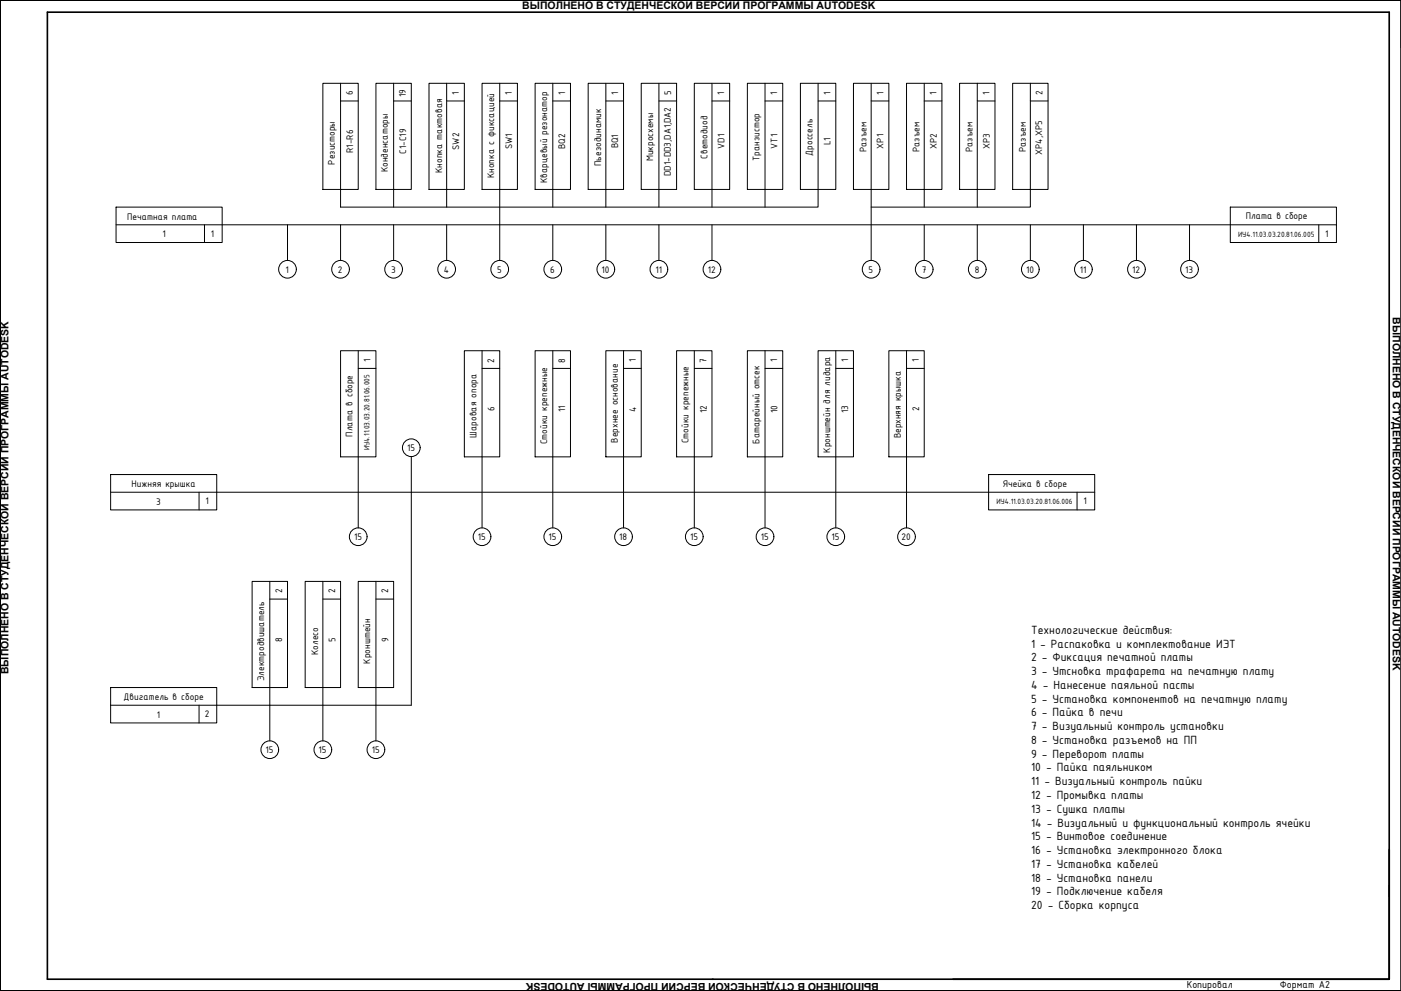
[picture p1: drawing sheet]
<svg xmlns="http://www.w3.org/2000/svg" width="594mm" height="420mm" viewBox="0 0 594 420" stroke-linecap="round" stroke-linejoin="round" font-family="sans-serif">
<!-- layer: border -->
<path d="M297.1 .2h-297v420h297M594.1 .2v420h-297M594.1 .2h-594v420v-420v20M594.1 .2v420h-594h594h-594h297M589.1 380.2v-5v5M.1 420.2h.1M175.1 420.2h-20h420" fill="none" stroke="#000" stroke-width=".42"/>
<!-- layer: Sheet -->
<g fill="none" stroke="#000" stroke-width=".42">
<path d="M136.9 35.3h15v45h-15zM144.4 35.3v52.5h202.5v-52.5M159.4 35.3h15v45h-15zM166.9 35.3v52.5M181.9 35.3h15v45h-15zM189.4 35.3v52.5M204.4 35.3h15v45h-15zM211.9 35.3v75.1M226.9 35.3h15v45h-15zM234.4 35.3v52.5M249.4 35.3h15v45h-15zM256.9 35.3v52.5"/>
<path d="M271.9 35.3h15v45h-15zM279.4 35.3v52.5M294.4 35.3h15v45h-15zM301.9 35.3v52.5M316.9 35.3h15v45h-15zM324.4 35.3v52.5M339.4 35.3h15v45h-15zM361.9 35.3h15v45h-15zM369.4 35.3v75.1M384.4 35.3h15v45h-15zM391.9 35.3v52.5M406.9 35.3h15v45h-15z"/>
<path d="M414.4 35.3v52.5M429.4 35.3h15v45h-15zM436.9 35.3v52.5h-67.5M144.4 42.8h7.5M166.9 42.8h7.5M189.4 42.8h7.5M211.9 42.8h7.5M234.4 42.8h7.5M256.9 42.8h7.5M279.4 42.8h7.5M301.9 42.8h7.5M324.4 42.8h7.5"/>
<path d="M346.9 42.8h7.5M369.4 42.8h7.5M391.9 42.8h7.5M414.4 42.8h7.5M436.9 42.8h7.5M49.2 87.8h45v15h-45zM49.2 95.3h517.5M86.7 95.3v7.5M121.9 95.3v15.1M144.4 95.3v15.1M166.9 95.3v15.1M189.4 95.3v15.1"/>
<path d="M234.4 95.3v15.1M256.9 95.3v15.1M279.4 95.3v15.1M301.9 95.3v15.1M391.9 95.3v15.1M414.4 95.3v15.1M436.9 95.3v15.1M459.4 95.3v15.1M481.9 95.3v15.1M504.4 95.3v15.1M521.7 87.8h45v15h-45zM559.2 95.3v7.5"/>
<path d="M144.4 148.7h15v45h-15zM151.9 148.7v75.1M151.9 156.2h7.5M196.9 148.7h15v45h-15zM204.4 148.7v75.1M204.4 156.2h7.5M226.9 148.7h15v45h-15zM234.4 148.7v75.1M234.4 156.2h7.5M256.9 148.7h15v45h-15zM264.4 156.2h7.5M264.4 148.7v75.1"/>
<path d="M286.9 148.7h15v45h-15zM294.4 156.2h7.5M294.4 148.7v75.1M316.9 148.7h15v45h-15zM324.4 148.7v75.1M324.4 156.2h7.5M346.9 148.7h15v45h-15zM354.4 156.2h7.5M354.4 148.7v75.1M376.9 148.7h15v45h-15zM384.4 156.2h7.5M384.4 148.7v75.1"/>
<path d="M174.4 193.6v105.4h-127.5M46.9 201.2h45v15h-45zM46.9 208.7h417.3M84.4 208.7v7.5M419.2 201.2h45v15h-45zM456.7 208.7v7.5M106.9 246.5h15v45h-15zM114.4 246.5v67.6M114.4 254h7.5M129.4 246.5h15v45h-15zM136.9 254h7.5M136.9 246.5v67.6"/>
<path d="M151.9 246.5h15v45h-15zM159.4 254h7.5M159.4 246.5v67.6M46.9 291.5h45v15h-45zM84.4 299v7.5"/>
<circle cx="121.9" cy="114.2" r="3.8"/>
<circle cx="144.4" cy="114.2" r="3.8"/>
<circle cx="166.9" cy="114.2" r="3.8"/>
<circle cx="189.4" cy="114.2" r="3.8"/>
<circle cx="211.9" cy="114.2" r="3.8"/>
<circle cx="234.4" cy="114.2" r="3.8"/>
<circle cx="256.9" cy="114.2" r="3.8"/>
<circle cx="279.4" cy="114.2" r="3.8"/>
<circle cx="301.9" cy="114.2" r="3.8"/>
<circle cx="369.4" cy="114.2" r="3.8"/>
<circle cx="391.9" cy="114.2" r="3.8"/>
<circle cx="414.4" cy="114.2" r="3.8"/>
<circle cx="436.9" cy="114.2" r="3.8"/>
<circle cx="459.4" cy="114.2" r="3.8"/>
<circle cx="481.9" cy="114.2" r="3.8"/>
<circle cx="504.4" cy="114.2" r="3.8"/>
<circle cx="174.4" cy="189.8" r="3.8"/>
<circle cx="151.9" cy="227.6" r="3.8"/>
<circle cx="204.4" cy="227.6" r="3.8"/>
<circle cx="234.4" cy="227.6" r="3.8"/>
<circle cx="264.4" cy="227.6" r="3.8"/>
<circle cx="294.4" cy="227.6" r="3.8"/>
<circle cx="324.4" cy="227.6" r="3.8"/>
<circle cx="354.4" cy="227.6" r="3.8"/>
<circle cx="384.4" cy="227.6" r="3.8"/>
<circle cx="114.4" cy="317.9" r="3.8"/>
<circle cx="136.9" cy="317.9" r="3.8"/>
<circle cx="159.4" cy="317.9" r="3.8"/>
</g>
<!-- layer: border -->
<path d="M589.1 360.2v55h-185M302.1 415.2h287v-410h-569v410h282.3" fill="none" stroke="#000" stroke-width=".7"/>
<circle cx="589.1" cy="415.2" r=".2" fill="#000"/>
<g font-size="5.4">
<text x="437.3" y="268.8">Технологические действия:</text>
<text x="437.3" y="274.6">1 - Распаковка и комплектование ИЭТ</text>
<text x="437.3" y="280.4">2 - Фиксация печатной платы</text>
<text x="437.3" y="286.3">3 - Утсновка трафарета на печатную плату</text>
<text x="437.3" y="292.1">4 - Нанесение паяльной пасты</text>
<text x="437.3" y="297.9">5 - Установка компонентов на печатную плату</text>
<text x="437.3" y="303.8">6 - Пайка в печи</text>
<text x="437.3" y="309.6">7 - Визуальный контроль установки</text>
<text x="437.3" y="315.4">8 - Установка разъемов на ПП</text>
<text x="437.3" y="321.3">9 - Переворот платы</text>
<text x="437.3" y="327.1">10 - Пайка паяльником</text>
<text x="437.3" y="332.9">11 - Визуальный контроль пайки</text>
<text x="437.3" y="338.8">12 - Промывка платы</text>
<text x="437.3" y="344.6">13 - Сушка платы</text>
<text x="437.3" y="350.4">14 - Визуальный и функциональный контроль ячейки</text>
<text x="437.3" y="356.3">15 - Винтовое соединение</text>
<text x="437.3" y="362.1">16 - Установка электронного блока</text>
<text x="437.3" y="367.9">17 - Установка кабелей</text>
<text x="437.3" y="373.8">18 - Установка панели</text>
<text x="437.3" y="379.6">19 - Подключение кабеля</text>
<text x="437.3" y="385.4">20 - Сборка корпуса</text>
</g>
<g font-size="4.7">
<text x="503.2" y="418.7">Копировал</text>
<text x="542.7" y="418.7">Формат A2</text>
</g>
<g font-size="4.4">
<text x="221.5" y="3.7">ВЫПОЛНЕНО В СТУДЕНЧЕСКОЙ ВЕРСИИ ПРОГРАММЫ AUTODESK</text>
<text x="149.6" y="40.4" transform="rotate(-90 149.6 40.4)">6</text>
<text x="172.1" y="41.1" transform="rotate(-90 172.1 41.1)">19</text>
<text x="194.6" y="40.1" transform="rotate(-90 194.6 40.1)">1</text>
<text x="217.1" y="40.1" transform="rotate(-90 217.1 40.1)">1</text>
<text x="239.6" y="40.1" transform="rotate(-90 239.6 40.1)">1</text>
<text x="262.1" y="40.1" transform="rotate(-90 262.1 40.1)">1</text>
<text x="284.6" y="40.4" transform="rotate(-90 284.6 40.4)">5</text>
<text x="307.1" y="40.1" transform="rotate(-90 307.1 40.1)">1</text>
<text x="329.6" y="40.1" transform="rotate(-90 329.6 40.1)">1</text>
<text x="352.1" y="40.1" transform="rotate(-90 352.1 40.1)">1</text>
<text x="374.6" y="40.1" transform="rotate(-90 374.6 40.1)">1</text>
<text x="397.1" y="40.1" transform="rotate(-90 397.1 40.1)">1</text>
<text x="419.6" y="40.1" transform="rotate(-90 419.6 40.1)">1</text>
<text x="442.1" y="40.4" transform="rotate(-90 442.1 40.4)">2</text>
<text x="149.7" y="64.9" transform="rotate(-90 149.7 64.9)">R1-R6</text>
<text x="172.2" y="65.3" transform="rotate(-90 172.2 65.3)">C1-C19</text>
<text x="194.7" y="63.6" transform="rotate(-90 194.7 63.6)">SW2</text>
<text x="217.2" y="63.3" transform="rotate(-90 217.2 63.3)">SW1</text>
<text x="239.7" y="63.2" transform="rotate(-90 239.7 63.2)">BQ2</text>
<text x="262.2" y="62.9" transform="rotate(-90 262.2 62.9)">BQ1</text>
<text x="307.2" y="63.1" transform="rotate(-90 307.2 63.1)">VD1</text>
<text x="329.7" y="63.1" transform="rotate(-90 329.7 63.1)">VT1</text>
<text x="352.2" y="61.6" transform="rotate(-90 352.2 61.6)">L1</text>
<text x="367.4" y="64.6" transform="rotate(-90 367.4 64.6)">Разъем</text>
<text x="374.7" y="63.1" transform="rotate(-90 374.7 63.1)">XP1</text>
<text x="389.9" y="64.6" transform="rotate(-90 389.9 64.6)">Разъем</text>
<text x="397.2" y="63.3" transform="rotate(-90 397.2 63.3)">XP2</text>
<text x="412.4" y="64.6" transform="rotate(-90 412.4 64.6)">Разъем</text>
<text x="419.7" y="63.3" transform="rotate(-90 419.7 63.3)">XP3</text>
<text x="434.9" y="64.6" transform="rotate(-90 434.9 64.6)">Разъем</text>
<text x="441.9" y="65.6" transform="rotate(-90 441.9 65.6)">XP4,XP5</text>
<text x="142" y="69.8" transform="rotate(-90 142 69.8)">Резисторы</text>
<text x="254.9" y="70.3" transform="rotate(-90 254.9 70.3)">Пьезодинамик</text>
<text x="277" y="68.4" transform="rotate(-90 277 68.4)">Микросхемы</text>
<text x="299.9" y="67.3" transform="rotate(-90 299.9 67.3)">Светодиод</text>
<text x="322" y="68.3" transform="rotate(-90 322 68.3)">Транзистор</text>
<text x="344.5" y="66" transform="rotate(-90 344.5 66)">Дроссель</text>
<text x="164.5" y="73" transform="rotate(-90 164.5 73)">Конденсаторы</text>
<text x="187.4" y="73.3" transform="rotate(-90 187.4 73.3)">Кнопка тактовая</text>
<text x="209.5" y="75.5" transform="rotate(-90 209.5 75.5)">Кнопка с фиксацией</text>
<text x="232" y="77.7" transform="rotate(-90 232 77.7)">Кварцевый резонатор</text>
<text x="284.4" y="74.6" transform="rotate(-90 284.4 74.6)">DD1-DD3,DA1,DA2</text>
<text x="54" y="93.3">Печатная плата</text>
<text x="528.3" y="92.9">Плата в сборе</text>
<text x="68.9" y="100.6">1</text>
<text x="89.4" y="100.5">1</text>
<text x="561.9" y="100.5">1</text>
<text x="121.1" y="115.7">1</text>
<text x="143.3" y="115.7">2</text>
<text x="165.8" y="115.7">3</text>
<text x="188.2" y="115.7">4</text>
<text x="210.8" y="115.7">5</text>
<text x="233.3" y="115.7">6</text>
<text x="255.1" y="115.7">10</text>
<text x="277.9" y="115.7">11</text>
<text x="300.1" y="115.7">12</text>
<text x="368.3" y="115.7">5</text>
<text x="390.8" y="115.7">7</text>
<text x="413.3" y="115.7">8</text>
<text x="435.1" y="115.7">10</text>
<text x="457.9" y="115.7">11</text>
<text x="480.1" y="115.7">12</text>
<text x="502.6" y="115.7">13</text>
<text x="590.6" y="134.5" transform="rotate(90 590.6 134.5)">ВЫПОЛНЕНО В СТУДЕНЧЕСКОЙ ВЕРСИИ ПРОГРАММЫ AUTODESK</text>
<text x="157.1" y="153.5" transform="rotate(-90 157.1 153.5)">1</text>
<text x="209.6" y="153.8" transform="rotate(-90 209.6 153.8)">2</text>
<text x="239.6" y="153.8" transform="rotate(-90 239.6 153.8)">8</text>
<text x="269.6" y="153.5" transform="rotate(-90 269.6 153.5)">1</text>
<text x="299.6" y="153.8" transform="rotate(-90 299.6 153.8)">7</text>
<text x="329.6" y="153.5" transform="rotate(-90 329.6 153.5)">1</text>
<text x="359.6" y="153.5" transform="rotate(-90 359.6 153.5)">1</text>
<text x="389.6" y="153.5" transform="rotate(-90 389.6 153.5)">1</text>
<text x="209.7" y="174.3" transform="rotate(-90 209.7 174.3)">6</text>
<text x="239.7" y="174.8" transform="rotate(-90 239.7 174.8)">11</text>
<text x="269.7" y="174.5" transform="rotate(-90 269.7 174.5)">4</text>
<text x="299.7" y="175" transform="rotate(-90 299.7 175)">12</text>
<text x="329.7" y="175" transform="rotate(-90 329.7 175)">10</text>
<text x="359.7" y="175" transform="rotate(-90 359.7 175)">13</text>
<text x="389.7" y="174.3" transform="rotate(-90 389.7 174.3)">2</text>
<text x="149.5" y="185.1" transform="rotate(-90 149.5 185.1)">Плата в сборе</text>
<text x="202" y="185.5" transform="rotate(-90 202 185.5)">Шаровая опора</text>
<text x="382" y="185.9" transform="rotate(-90 382 185.9)">Верхняя крышка</text>
<text x="172.6" y="191.4">15</text>
<text x="232" y="188.3" transform="rotate(-90 232 188.3)">Стойки крепежные</text>
<text x="262" y="187.6" transform="rotate(-90 262 187.6)">Верхнее основание</text>
<text x="292" y="187.9" transform="rotate(-90 292 187.9)">Стойки крепежные</text>
<text x="322" y="188.1" transform="rotate(-90 322 188.1)">Батарейный отсек</text>
<text x="352" y="191.9" transform="rotate(-90 352 191.9)">Кронштейн для лидара</text>
<text x="55.8" y="206.3">Нижняя крышка</text>
<text x="425.2" y="206.3">Ячейка в сборе</text>
<text x="66.3" y="214">3</text>
<text x="87.1" y="213.9">1</text>
<text x="459.4" y="213.9">1</text>
<text x="150.1" y="229.1">15</text>
<text x="202.6" y="229.1">15</text>
<text x="232.6" y="229.1">15</text>
<text x="262.6" y="229.1">18</text>
<text x="292.6" y="229.1">15</text>
<text x="322.6" y="229.1">15</text>
<text x="352.6" y="229.1">15</text>
<text x="382.3" y="229.1">20</text>
<text x="119.6" y="251.6" transform="rotate(-90 119.6 251.6)">2</text>
<text x="142.1" y="251.6" transform="rotate(-90 142.1 251.6)">2</text>
<text x="164.6" y="251.6" transform="rotate(-90 164.6 251.6)">2</text>
<text x="119.7" y="272.1" transform="rotate(-90 119.7 272.1)">8</text>
<text x="142.2" y="272.1" transform="rotate(-90 142.2 272.1)">5</text>
<text x="164.7" y="272.1" transform="rotate(-90 164.7 272.1)">9</text>
<text x="134.9" y="277.7" transform="rotate(-90 134.9 277.7)">Колесо</text>
<text x="157" y="281.4" transform="rotate(-90 157 281.4)">Кронштейн</text>
<text x="3.6" y="285.8" transform="rotate(-90 3.6 285.8)">ВЫПОЛНЕНО В СТУДЕНЧЕСКОЙ ВЕРСИИ ПРОГРАММЫ AUTODESK</text>
<text x="112" y="288.7" transform="rotate(-90 112 288.7)">Электродвишатель</text>
<text x="52.4" y="296.6">Двигатель в сборе</text>
<text x="66.6" y="304.3">1</text>
<text x="86.8" y="304.2">2</text>
<text x="112.6" y="319.4">15</text>
<text x="135.1" y="319.4">15</text>
<text x="157.6" y="319.4">15</text>
<text x="372.7" y="416.7" transform="rotate(180 372.7 416.7)">ВЫПОЛНЕНО В СТУДЕНЧЕСКОЙ ВЕРСИИ ПРОГРАММЫ AUTODESK</text>
</g>
<g font-size="3.5">
<text x="525" y="100.3">ИУ4.11.03.03.20.81.06.005</text>
<text x="156.7" y="191" transform="rotate(-90 156.7 191)">ИУ4.11.03.03.20.81.06.005</text>
<text x="422.5" y="213.7">ИУ4.11.03.03.20.81.06.006</text>
</g>
</svg>
